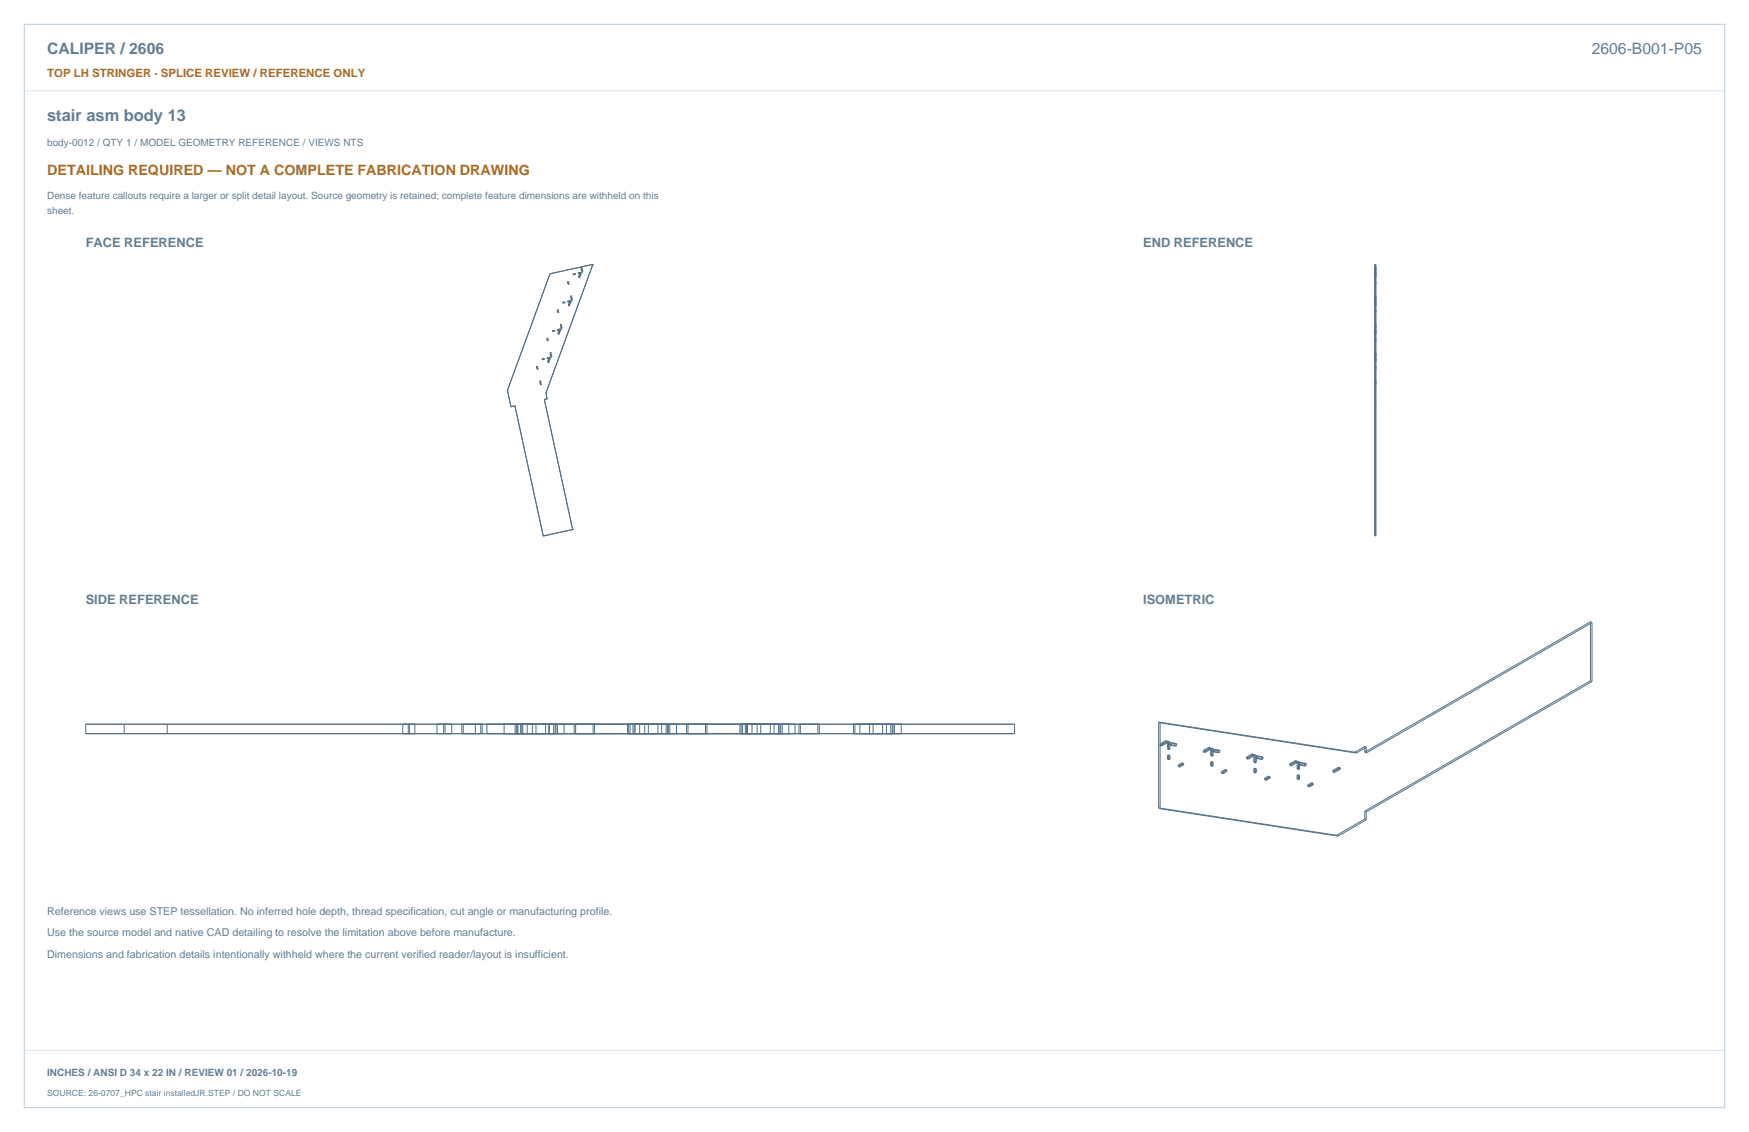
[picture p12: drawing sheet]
<svg xmlns="http://www.w3.org/2000/svg" width="864mm" height="559mm" viewBox="0 0 864 559" stroke-linecap="round" stroke-linejoin="round" font-family="sans-serif">
<path d="M12 12h840v535h-840z" fill="none" stroke="#b8cad8" stroke-width=".49"/>
<path d="M12 45h840M12 519h840" fill="none" stroke="#dbe5ed" stroke-width=".49"/>
<g fill="none" stroke="#536f85" stroke-width=".49">
<path d="M272 135h.1M272 135l-21 58M280 139h.1M280 139l1 1M281 139h.1M281 139v1M281 139h-1M283 135h.1M283 135v1M283 136h.1M284 135h.1M284 135h-1"/>
<path d="M284 135l-1 1M285 135h.1M286 137h.1M286 135h.1M286 135v2M286 135h1M287 135h.1M287 135l-1 2M287 132h.1M287 132v2M287 134h.1M287 134l-2 1"/>
<path d="M287 134v1M287 135h-2M287 132l1 2M288 134h.1M288 134h-1M293 131h.1M293 131l-21 4M293 131l-23 63M679 131v134zM679 135h.1M679 139h.1M679 137h.1"/>
<path d="M679 136h.1M679 132h.1M679 134h.1M275 153h.1M275 153v1M275 154h.1M275 153l1 1M276 154h.1M276 154h-1M278 149h.1M278 149v1M278 150h.1"/>
<path d="M279 149h.1M279 149h-1M279 149l-1 1M280 149h.1M281 140h.1M281 151h.1M281 149h.1M281 149v2M281 149h1M282 149h.1M282 149l-1 2M282 146h.1"/>
<path d="M282 146v2M282 148h.1M282 148l-2 1M282 148v1M282 149h-2M679 153h.1M679 154h.1M679 146h.1M679 148h.1M679 140h.1M679 149h.1M679 150h.1"/>
<path d="M679 151h.1M268 177h.1M268 177v1M268 178h.1M268 177h1M269 177h.1M269 177l-1 1M270 167h.1M270 167v1M270 177h.1M270 168h.1M270 167l1 1"/>
<path d="M270 179h.1M270 179h1M271 168h.1M271 168h-1M271 179h.1M271 177h.1M271 177l-1 2M271 177v2M272 174h.1M272 174v2M272 176h.1M272 176l-2 1"/>
<path d="M272 176v1M272 177h.1M272 177h-2M273 163h.1M273 163v1M273 164h.1M274 163h.1M274 163h-1M274 163l-1 1M275 163h.1M276 165h.1M276 163h.1"/>
<path d="M276 163v2M276 163h1M277 163h.1M277 163l-1 2M277 160h.1M277 160v2M277 162h.1M277 162l-2 1M277 162v1M277 163h-2M679 165h.1M679 163h.1"/>
<path d="M679 164h.1M679 162h.1M679 160h.1M679 167h.1M679 168h.1M679 177h.1M679 176h.1M679 178h.1M679 179h.1M679 174h.1M251 193h.1M251 193l1 8"/>
<path d="M265 181h.1M265 181v1M265 182h.1M266 188h.1M266 188l1 2M267 188h.1M267 188v2M267 188h-1M267 190h.1M269 197h.1M269 197l14 64M270 194h.1"/>
<path d="M270 194v3M270 197h.1M270 197h-1M679 181h.1M679 182h.1M679 188h.1M679 190h.1M679 197h.1M679 193h.1M679 194h.1M252 201h.1M254 200h.1"/>
<path d="M254 200l14 65M254 200l-2 1M679 200h.1M679 201h.1M268 265h.1M283 261h.1M283 261l-15 4M679 261h.1M785 307h1M785 307l-111 64M785 307v29M786 307l-111 65"/>
<path d="M786 307v29M785 336l-111 64M785 336h1M786 336l-111 65M42 358h459v4h-459zM61 358v4M83 358v4M199 358v4M202 358v4M205 358v4M216 358v4M219 358v4"/>
<path d="M220 358v4M223 358v4M228 358v4M229 358v4M235 358v4M237 358v4M238 358v4M240 358v4M249 358v4M254 358v4M255 358v4M256 358v4"/>
<path d="M257 358v4M258 358v4M260 358v4M263 358v4M265 358v4M269 358v4M271 358v4M273 358v4M274 358v4M275 358v4M279 358v4M284 358v4"/>
<path d="M293 358v4M294 358v4M310 358v4M311 358v4M313 358v4M314 358v4M316 358v4M318 358v4M320 358v4M325 358v4M327 358v4M329 358v4"/>
<path d="M330 358v4M331 358v4M334 358v4M339 358v4M340 358v4M348 358v4M349 358v4M365 358v4M366 358v4M367 358v4M368 358v4M369 358v4"/>
<path d="M371 358v4M374 358v4M376 358v4M380 358v4M382 358v4M384 358v4M385 358v4M386 358v4M390 358v4M393 358v4M394 358v4M395 358v4"/>
<path d="M404 358v4M405 358v4M421 358v4M422 358v4M425 358v4M429 358v4M431 358v4M436 358v4M438 358v4M440 358v4M441 358v4M442 358v4"/>
<path d="M445 358v4M572 356v43M572 356l1 1M572 356l97 15M573 357v42M573 357l97 15M574 368h.1M576 366h.1M576 366l-3 2h1M576 366v1l-2 1M576 366l-3 1 1 1M576 373h1"/>
<path d="M576 375h1M576 373v2M576 370h1M576 366v4M576 366l-2 2M577 366h-1l1 1M577 373h1M577 366h1M577 374l-1 1M577 374l1 1M577 373h-1M577 366v3"/>
<path d="M577 373v1M577 369l-1 1M577 369l1 1M577 367v3M577 373v2M577 368h3M577 368h1M578 375h-1M578 373h-1M578 366v4M578 373v2M578 370h-1"/>
<path d="M578 366l-1 1M578 367h2M578 367h1M578 367l-1 1M578 368h3M579 367h2M579 367l-1 1M580 368h1M580 367v1M580 367h1M581 367v1M582 378l1 1"/>
<path d="M582 378h.1M582 378h1M583 378v1M584 377l-2 1M584 377v1M584 377h.1M584 378l-1 1M584 377l-1 1M594 371l1 1M594 371h.1M594 371h1M595 371v1"/>
<path d="M597 369l1 1-3 2M597 369l-3 2M597 369h1M597 369h.1M598 376v1M598 376v2M598 373h.1M598 378h.1M598 369l-3 2M598 369v4M598 376h1M598 373h1"/>
<path d="M598 369v1M598 369l1 1M598 378h1M598 376h.1M598 370v3M598 377v1M599 371h2M599 371h1M599 373h-1M599 370h-1M599 370v3M599 376v2"/>
<path d="M599 378h-1M599 376l-1 1M599 370h3M599 370h1M599 370v1M600 371l2 1M600 370l2 1M600 370v1M601 371l1 1M602 370l-1 1M602 370v1M602 371v1"/>
<path d="M605 380h1M605 380l-2 1M605 380h.1M615 374l1 1M615 374h.1M615 374h1M616 374v1M618 372l1 1M618 373h1M618 373l-3 1M618 372l-3 2M618 372v1"/>
<path d="M619 373h1M619 373v3M619 379v2M619 379l1 1M619 376l1 1M619 373l-3 2M619 373l-3 1M619 373h.1M620 373h.1M620 379v1M620 379h-1M620 373v3"/>
<path d="M620 379v2M620 376h.1M620 376h-1M620 373h-1M620 373v4M620 380v2M620 374l1 1M620 374h3M620 380h.1M620 380v1M620 376v1M621 373l-1 1"/>
<path d="M621 373v1M621 373h2M621 375h2M621 374v1M621 374h3M623 374v1M623 373v1M623 373l1 1M624 374l-1 1M637 378h1M637 377v1M637 377l1 1"/>
<path d="M638 378h.1M640 376l-3 2M640 375l-3 2M640 376l-2 2M640 375v1M640 380h1M640 376v4M641 379l-1 1M641 379l1 1M641 376h-1l1 1M641 376h1M641 376v3"/>
<path d="M641 377v3M641 377l1 1M641 377l3 1M642 380h-1M642 376l-1 1M642 376v4M642 376l2 1M642 376l1 1M642 378h3M643 377h2M643 377l-1 1M644 378h1"/>
<path d="M644 377h1M644 377v1M645 377v1M661 379l1 1M661 379l-3 2M661 379h1M661 379l-3 1M661 379h.1M662 380l-3 1M662 379l-3 2M662 379v1M669 371l1 1"/>
<path d="M674 371l1 1M674 368v3M674 368l-5 3M674 368l1 1M675 369v3M675 369l-5 3M572 399h1M572 399l88 13M573 399l88 14M603 382h1M603 381v1M603 381h1"/>
<path d="M604 381v1M605 380l1 1M605 380l-2 2M606 381l-2 1M606 380l-2 1M606 380v1M619 381l1 1M620 381h.1M620 381h-1M620 381v1M624 384l1 1M624 385h1"/>
<path d="M624 384v1M625 385h.1M626 384h1M626 383h1M626 384l-2 1M626 383l-2 1M626 383v1M627 384l-2 1M627 383l-2 2M627 383v1M640 383h1M640 384l1 1"/>
<path d="M640 383v1M641 382l1 1M641 382v2M641 384h-1M641 384l1 1M641 382l-1 1M641 383v2M642 383v2M642 385h-1M642 383h-1M646 388v1M646 387v1"/>
<path d="M648 387h.1M648 387l-2 1M648 386v1M648 386l-2 1M648 387l-2 2M658 381h1M658 380v1M658 380l1 1M659 381h.1M660 412l1 1M674 404l1 1M674 400l1 1"/>
<path d="M674 400v4M674 404l-14 8M675 405l-14 8M675 401v4"/>
</g>
<text font-size="8.1" fill="#617e94" x="23" y="60">stair asm body 13</text>
<g font-size="7.8" fill="#617e94">
<text x="23" y="27">CALIPER / 2606</text>
<text x="786" y="27">2606-B001-P05</text>
</g>
<text font-size="7.1" fill="#ad6b22" x="23" y="86">DETAILING REQUIRED — NOT A COMPLETE FABRICATION DRAWING</text>
<g font-size="6.3" fill="#617e94">
<text x="42" y="122">FACE REFERENCE</text>
<text x="564" y="122">END REFERENCE</text>
<text x="42" y="298">SIDE REFERENCE</text>
<text x="564" y="298">ISOMETRIC</text>
</g>
<text font-size="5.6" fill="#ad6b22" x="23" y="38">TOP LH STRINGER · SPLICE REVIEW / REFERENCE ONLY</text>
<g font-size="5.3" fill="#617e94">
<text x="23" y="452">Reference views use STEP tessellation. No inferred hole depth, thread specification, cut angle or manufacturing profile.</text>
<text x="23" y="462">Use the source model and native CAD detailing to resolve the limitation above before manufacture.</text>
<text x="23" y="473">Dimensions and fabrication details intentionally withheld where the current verified reader/layout is insufficient.</text>
</g>
<g font-size="4.9" fill="#617e94">
<text x="23" y="72">body-0012 / QTY 1 / MODEL GEOMETRY REFERENCE / VIEWS NTS</text>
<text x="23" y="98">Dense feature callouts require a larger or split detail layout. Source geometry is retained; complete feature dimensions are withheld on this</text>
<text x="23" y="105">sheet.</text>
<text x="23" y="531">INCHES / ANSI D 34 x 22 IN / REVIEW 01 / 2026-10-19</text>
</g>
<text font-size="4.2" fill="#617e94" x="23" y="541">SOURCE: 26-0707_HPC stair installedJR.STEP / DO NOT SCALE</text>
</svg>
